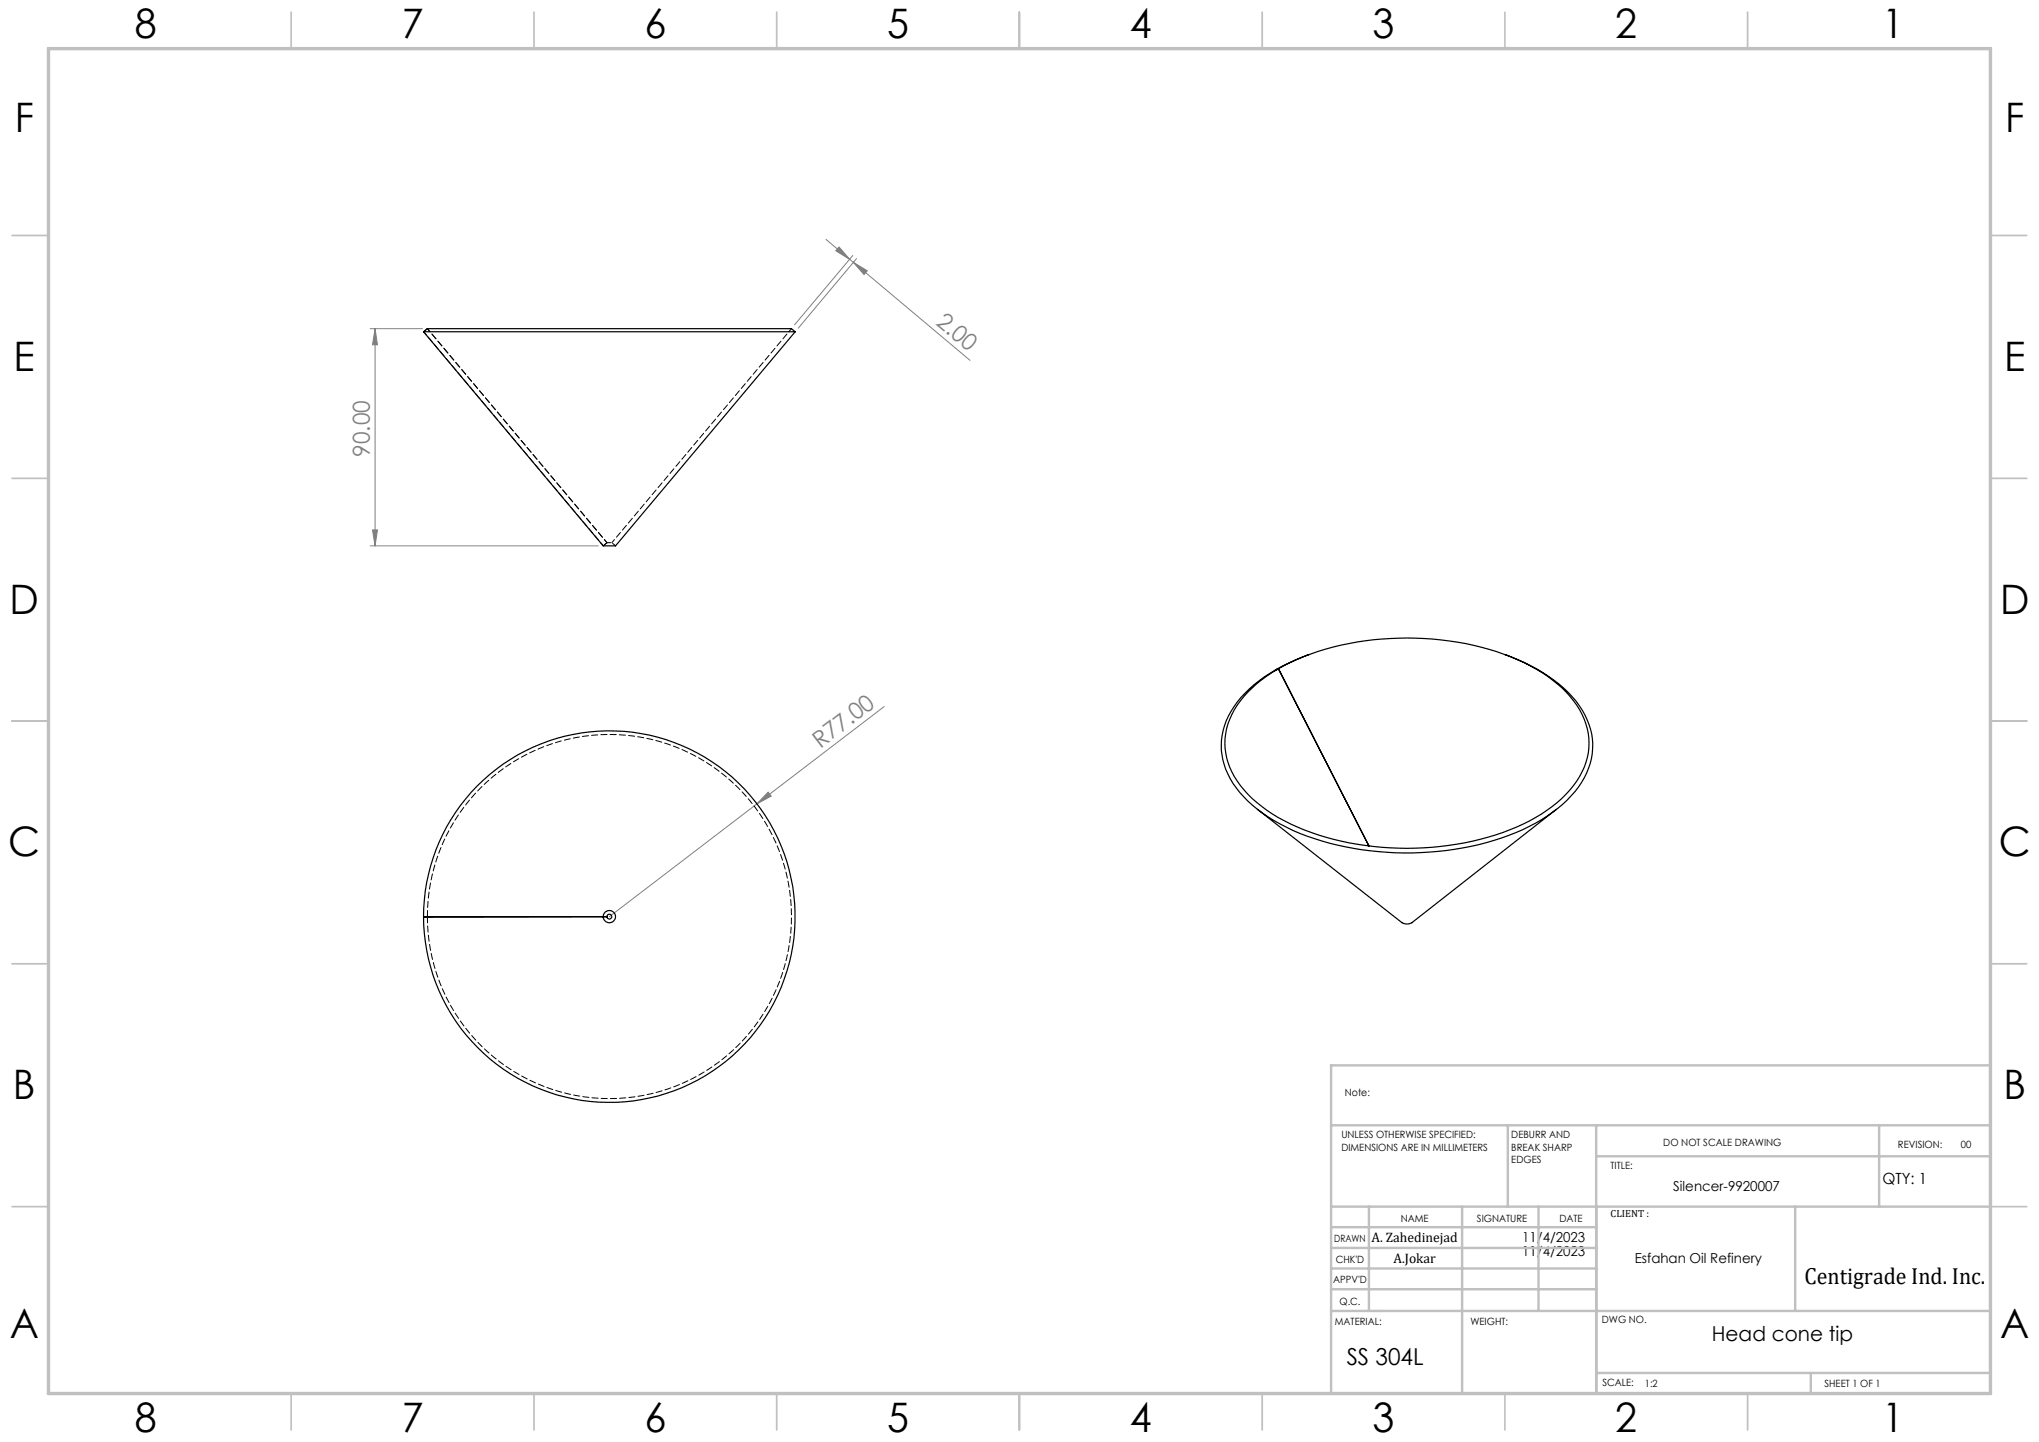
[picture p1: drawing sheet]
<svg xmlns="http://www.w3.org/2000/svg" width="420mm" height="297mm" viewBox="0 0 420 297" stroke-linecap="round" stroke-linejoin="round" font-family="sans-serif">
<g fill="none" stroke="#808080" stroke-width=".21">
<path d="M170.1 49.3l4.9 4.1M172.8 50.9l2.2 2.5-2.8-1.8zM175 53.4l.8 .6M175.6 52.6l-11.9 14.3M175.8 54l24 20.2M175.8 54l2.8 1.8-.6 .7zM176.4 53.3l-12 14.3M76.2 67.7h10.8M77.3 67.7l.5 3.3h-1.1zM77.3 67.7v44.7M76.2 112.4h47.1M76.7 109.1h1.1l-.5 3.3z"/>
<path d="M182.1 145.5l-26.2 20.1M155.9 165.6l-30.4 23.2M158.2 163.2l.7 .8-3 1.6z"/>
</g>
<g fill="none" stroke="#c0c0c0" stroke-width=".35">
<path d="M60 2.5v7.5M110 2.5v7.5M160 2.5v7.5M210 2.5v7.5M260 2.5v7.5M310 2.5v7.5M360 2.5v7.5M2.5 48.5h7.5M410 48.5h7.5M2.5 98.5h7.5M410 98.5h7.5M2.5 148.5h7.5"/>
<path d="M410 148.5h7.5M2.5 198.5h7.5M410 198.5h7.5M2.5 248.5h7.5M410 248.5h7.5M60 287v7.5M110 287v7.5M160 287v7.5M210 287v7.5M260 287v7.5M310 287v7.5M360 287v7.5"/>
</g>
<g fill="none" stroke="#c0c0c0" stroke-width=".5">
<path d="M410 219.4h-135.8v67.4M274.2 231.8h135.8M310.6 231.8v16.7M328.8 231.8v55.2M328.8 238.2h81.2M387.1 231.8v16.7M274.2 248.5h135.8M274.2 257h54.6M274.2 252.8h54.6M282 248.5v21.5M301.2 248.5v38.3M316.9 248.5v21.5"/>
<path d="M369.8 248.5v21.5M274.2 265.5h54.6M274.2 261.3h54.6M274.2 270h135.8M328.8 282.8h81.2M373 282.8v4.2"/>
</g>
<path d="M10 10h400v277h-400z" fill="none" stroke="#c0c0c0" stroke-width=".7"/>
<g fill="#808080">
<path d="M158.2 163.2l.7 .8-3 1.6z"/>
<path d="M76.7 109.1h1.1l-.5 3.3zM77.3 67.7l.5 3.3h-1.1z"/>
<path d="M172.8 50.9l2.2 2.5-2.8-1.8zM175.8 54l2.8 1.8-.6 .7z"/>
</g>
<g fill="none" stroke="#000" stroke-width=".25">
<path d="M87.2 68.3h76.6M87.2 68.3l.8-.6h75l.8 .6M87.2 68.3l37 44.1h2.6l37-44.1M262.8 137.9h.1M263.3 137.7a55.4 55.4 0 0 1 30-6.2 50.7 50.7 0 0 1 25.4 7.7 19 19 0 0 1 8.5 11.9 14.5 14.5 0 0 1-4.7 12.5 36.7 36.7 0 0 1-17.6 9.3 60.2 60.2 0 0 1-39-3.2 26.6 26.6 0 0 1-11.7-9.8 13.4 13.4 0 0 1 1.3-15.6 25.4 25.4 0 0 1 7.8-6.5M263.3 137.7l-.5 .2M263.3 137.7l18.7 36.5-18.7-36.4M269.6 134.8l-2.8 1.2-4 1.9M310 134.8a33.1 33.1 0 0 1 14.6 9.6 14.1 14.1 0 0 1-1 19.5 36.4 36.4 0 0 1-17.5 9.7 62.6 62.6 0 0 1-39.8-2.5 27.8 27.8 0 0 1-12.9-10.7 13.7 13.7 0 0 1 1.4-15.8 25 25 0 0 1 8.5-6.8M259 166.7l29.8 23.3a2 2 0 0 0 2 0l29.8-23.3M124.2 188.8l-37 .1a38.3 38.3 0 0 0 56 33.8 38.3 38.3 0 0 0 4.3-65.3 38.3 38.3 0 0 0-59.9 26.1l-.4 5.3h37.8"/>
<circle cx="125.5" cy="188.8" r="1.27"/>
<circle cx="125.5" cy="188.8" r=".5"/>
</g>
<path d="M88 67.7l-.7 .6M125 111.8h1M125 111.8l-.7 .6M126.8 112.4l-.8-.6" fill="none" stroke="#000" stroke-width=".21" stroke-dasharray="1.3 .6" stroke-dashoffset=".5"/>
<path d="M87.3 68.3l37 44.1M88 67.7l37 44.1M126 111.8l37-44.1" fill="none" stroke="#000" stroke-width=".21" stroke-dasharray="1.3 .6" stroke-dashoffset=".4"/>
<path d="M88 188.8a37.5 37.5 0 0 1 55.3-33.1 37.5 37.5 0 0 1 3 64.3 37.5 37.5 0 0 1-58.1-27.7l-.2-3.5" fill="none" stroke="#000" stroke-width=".21" stroke-dasharray="1.3 .6"/>
<g font-size="8.4">
<text x="27.7" y="7.9">8</text>
<text x="82.7" y="7.9">7</text>
<text x="132.7" y="7.9">6</text>
<text x="182.7" y="7.9">5</text>
<text x="232.7" y="7.9">4</text>
<text x="282.7" y="7.9">3</text>
<text x="332.7" y="7.9">2</text>
<text x="387.7" y="7.9">1</text>
<text x="3" y="27.1">F</text>
<text x="413" y="27.1">F</text>
<text x="2.8" y="76.4">E</text>
<text x="412.8" y="76.4">E</text>
<text x="2" y="126.4">D</text>
<text x="412" y="126.4">D</text>
<text x="1.7" y="176.4">C</text>
<text x="411.7" y="176.4">C</text>
<text x="2.7" y="226.4">B</text>
<text x="412.7" y="226.4">B</text>
<text x="2" y="275.6">A</text>
<text x="412" y="275.6">A</text>
<text x="27.7" y="294.9">8</text>
<text x="82.7" y="294.9">7</text>
<text x="132.7" y="294.9">6</text>
<text x="182.7" y="294.9">5</text>
<text x="232.7" y="294.9">4</text>
<text x="282.7" y="294.9">3</text>
<text x="332.7" y="294.9">2</text>
<text x="387.7" y="294.9">1</text>
</g>
<g font-size="4.8" fill="#808080">
<text x="192.6" y="66.7" transform="rotate(40 192.6 66.7)">2.00</text>
<text x="76.2" y="94.1" transform="rotate(-90 76.2 94.1)">90.00</text>
<text x="169" y="154.2" transform="rotate(-37 169 154.2)">R77.00</text>
</g>
<g font-size="4.8">
<text x="371.7" y="264.5">Centigrade Ind. Inc.</text>
<text x="277.4" y="281.1">SS 304L</text>
</g>
<text font-size="4.2" x="352.6" y="276.1">Head cone tip</text>
<text font-size="3.2" x="387.7" y="243.9">QTY: 1</text>
<g font-size="2.8">
<text x="344.7" y="245.3">Silencer-9920007</text>
<text x="282.5" y="255.9">A. Zahedinejad</text>
<text x="313.5" y="255.9">11/4/2023</text>
<text x="287" y="260.1">A.Jokar</text>
<text x="313.5" y="258.7">11/4/2023</text>
<text x="336.7" y="260.1">Esfahan Oil Refinery</text>
</g>
<g font-size="2.1">
<text x="277" y="225.8">Note:</text>
<text x="276.3" y="234.5">UNLESS OTHERWISE SPECIFIED:</text>
<text x="276.3" y="237">DIMENSIONS ARE IN MILLIMETERS</text>
<text x="311.3" y="234.5">DEBURR AND</text>
<text x="311.3" y="237">BREAK SHARP</text>
<text x="311.3" y="239.5">EDGES</text>
<text x="342.6" y="235.9">DO NOT SCALE DRAWING</text>
<text x="391" y="236.5">REVISION:</text>
<text x="403.9" y="236.5">00</text>
<text x="331.8" y="240.8">TITLE:</text>
<text x="288.5" y="251.7">NAME</text>
<text x="304.2" y="251.7">SIGNATURE</text>
<text x="321.2" y="251.7">DATE</text>
<text x="331.8" y="250.7">CLIENT :</text>
<text x="274.8" y="255.8">DRAWN</text>
<text x="275.1" y="260.1">CHK'D</text>
<text x="274.6" y="264.2">APPV'D</text>
<text x="275.9" y="268.7">Q.C.</text>
<text x="275" y="273">MATERIAL:</text>
<text x="302.9" y="273">WEIGHT:</text>
<text x="330" y="272.5">DWG NO.</text>
<text x="330.1" y="285.6">SCALE:</text>
<text x="338.8" y="285.6">1:2</text>
<text x="375.8" y="285.6">SHEET 1 OF 1</text>
</g>
</svg>
